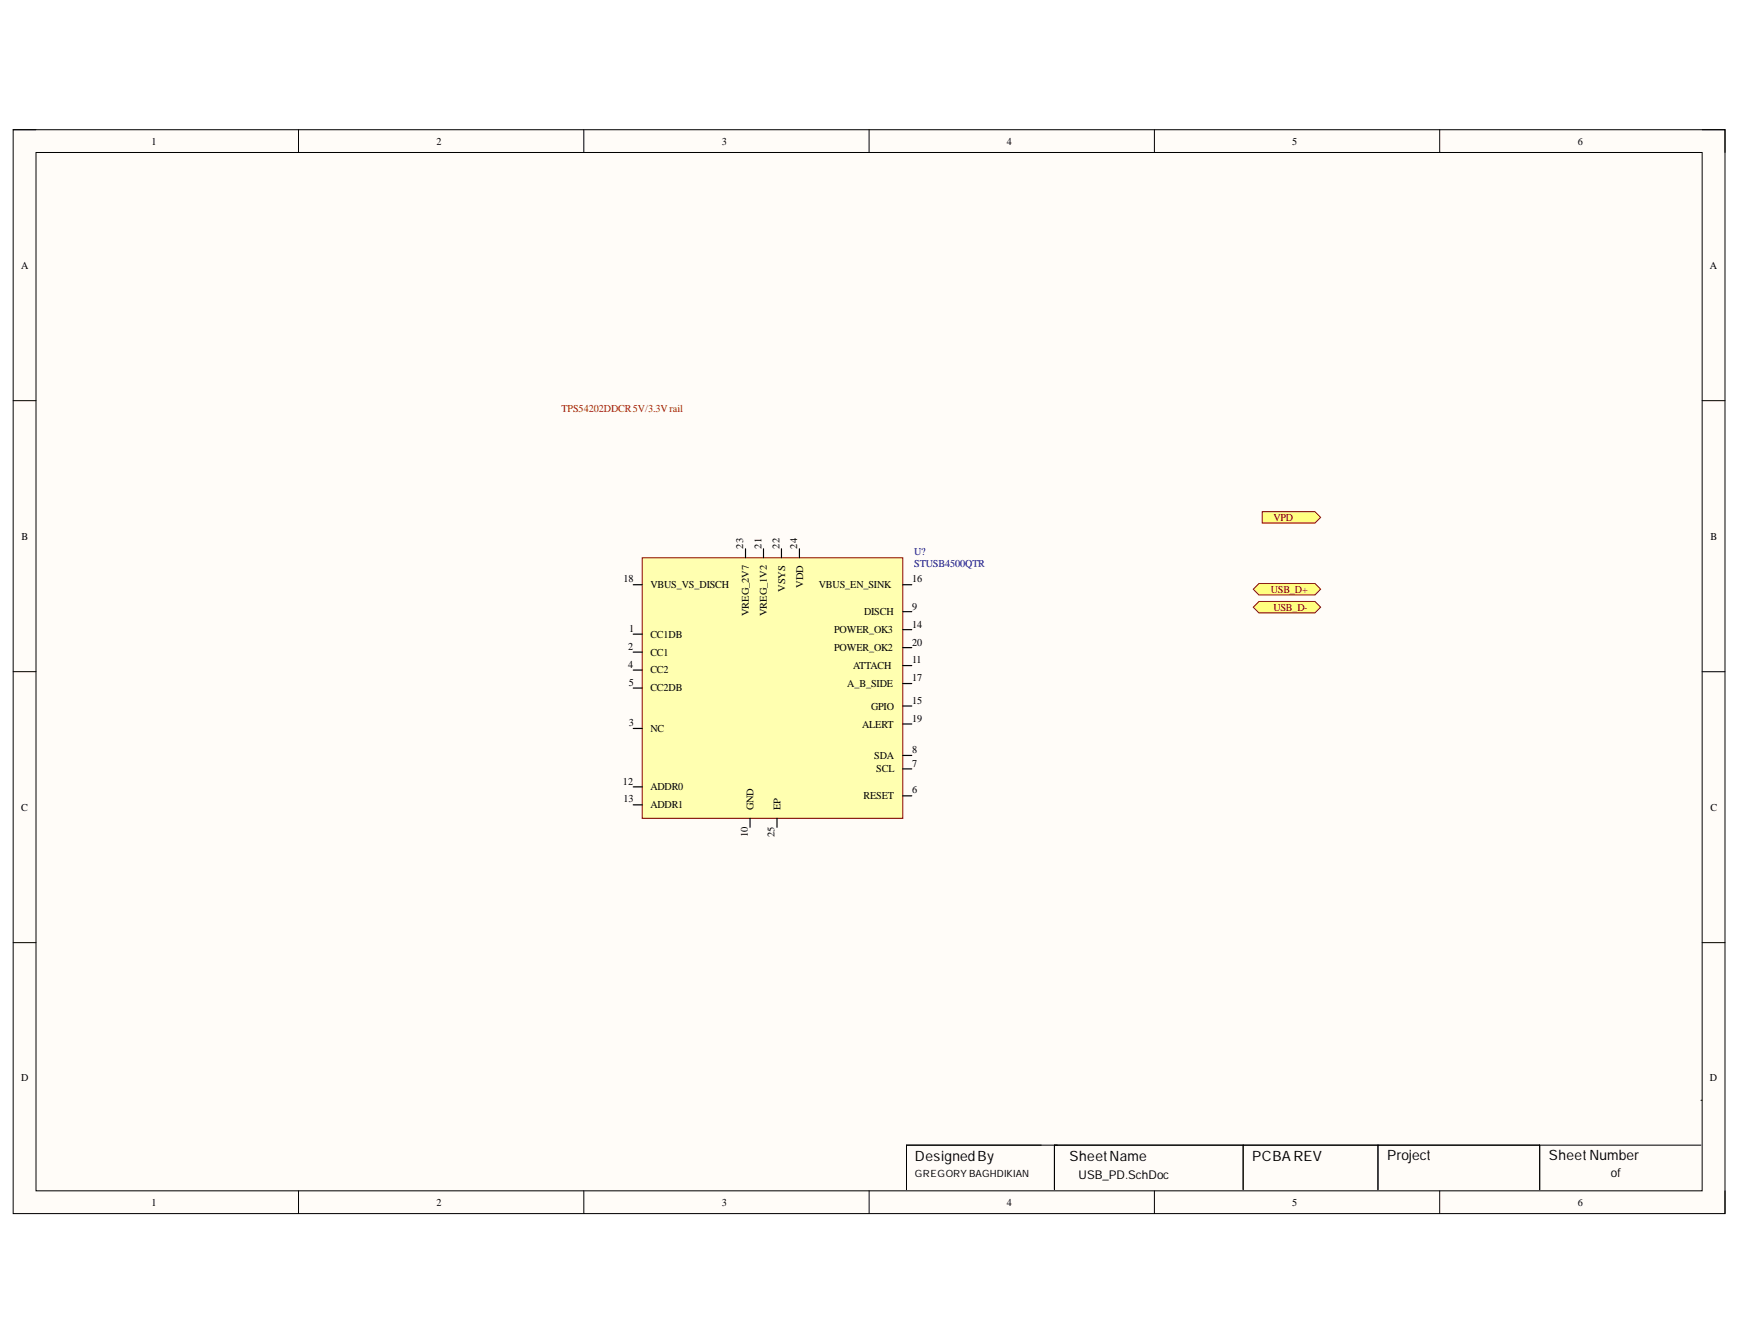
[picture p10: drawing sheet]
<svg xmlns="http://www.w3.org/2000/svg" width="279mm" height="216mm" viewBox="0 0 279 216" stroke-linecap="round" stroke-linejoin="round" font-family="sans-serif">
<path d="M2.1 20.8h275.1v174.2h-275.1z" fill-rule="evenodd" fill="#fffcf8"/>
<path d="M2.1 20.8h275.1v174.2h-275.1z" fill="none" stroke="#000" stroke-width=".16"/>
<path d="M5.8 24.5h267.7v166.8h-267.7z" fill-rule="evenodd" fill="#fffcf8"/>
<g fill="none" stroke="#000" stroke-width=".16">
<path d="M2.1 20.8h3.7M5.8 24.5h267.7v166.8h-267.7zM48 20.8v3.7M93.8 20.8v3.7M139.6 20.8v3.7M185.5 20.8v3.7M231.3 20.8v3.7M273.5 20.8h3.7v3.7M2.1 64.4h3.7M273.5 64.4h3.7M2.1 107.9h3.7M273.5 107.9h3.7"/>
<path d="M2.1 151.4h3.7M273.5 151.4h3.7M273.3 176.7h.1M48 191.3v3.7M93.8 191.3v3.7M139.6 191.3v3.7M169.4 184v7.1M185.5 191.3v3.7M199.7 184v7.1M221.4 184v7.1M231.3 191.3v3.7M247.4 184v7.1"/>
<path d="M273.3 184h-127.7v7.1M277.2 191.3v3.7"/>
</g>
<path d="M103.2 89.6h41.8v41.9h-41.8z" fill-rule="evenodd" fill="#ffffb0"/>
<path d="M103.2 89.6h41.8v41.9h-41.8z" fill="none" stroke="#800000" stroke-width=".16"/>
<g fill="none" stroke="#000" stroke-width=".19">
<path d="M101.7 93.9h1.5M119.8 88.2v1.4M122.7 88.2v1.4M125.6 88.2v1.4M128.4 88.2v1.4M145 98.3h1.5M145 93.9h1.5M101.7 101.9h1.5M101.7 104.8h1.5M101.7 117h1.5M101.7 107.6h1.5M101.7 110.5h1.5"/>
<path d="M145 106.9h1.5M145 101.1h1.5M145 113.4h1.5M145 109.8h1.5M145 116.3h1.5M145 104h1.5M101.7 126.4h1.5M101.7 129.3h1.5M120.5 131.5v1.4M124.8 131.5v1.4M145 127.8h1.5M145 123.5h1.5"/>
<path d="M145 121.4h1.5"/>
</g>
<path d="M202.8 82.2h8.5l.9 .9-.9 .9h-8.5z" fill-rule="evenodd" fill="#ffff80"/>
<path d="M202.8 82.2h8.5l.9 .9-.9 .9h-8.5z" fill="none" stroke="#800000" stroke-width=".16"/>
<path d="M202.3 93.7h9l.9 1-.9 .9h-9l-.9-.9z" fill-rule="evenodd" fill="#ffff80"/>
<path d="M202.3 93.7h9l.9 1-.9 .9h-9l-.9-.9z" fill="none" stroke="#800000" stroke-width=".16"/>
<path d="M202.3 96.6h9l.9 .9-.9 1h-9l-.9-1z" fill-rule="evenodd" fill="#ffff80"/>
<path d="M202.3 96.6h9l.9 .9-.9 1h-9l-.9-1z" fill="none" stroke="#800000" stroke-width=".16"/>
<g font-size="2.3">
<text x="147" y="186.5">DesignedBy</text>
<text x="171.8" y="186.5">SheetName</text>
<text x="201.2" y="186.5">PCBAREV</text>
<text x="222.9" y="186.4">Project</text>
<text x="248.8" y="186.4">SheetNumber</text>
</g>
<g font-size="1.9">
<text x="173.3" y="189.5">USB_PD.SchDoc</text>
<text x="258.8" y="189">of</text>
</g>
<g font-size="1.7">
<text x="24.4" y="23.3">1</text>
<text x="70.1" y="23.3">2</text>
<text x="116" y="23.3">3</text>
<text x="161.8" y="23.3">4</text>
<text x="207.6" y="23.3">5</text>
<text x="253.5" y="23.3">6</text>
<text x="3.4" y="43.1">A</text>
<text x="274.7" y="43.1">A</text>
<text x="3.5" y="86.7">B</text>
<text x="274.8" y="86.7">B</text>
<text x="100.2" y="93.5">18</text>
<text x="104.5" y="94.5">VBUS_VS_DISCH</text>
<text x="131.6" y="94.5">VBUS_EN_SINK</text>
<text x="146.5" y="93.5">16</text>
<text x="101.1" y="101.5">1</text>
<text x="134" y="101.7">POWER_OK3</text>
<text x="138.8" y="98.8">DISCH</text>
<text x="146.5" y="97.9">9</text>
<text x="146.5" y="100.8">14</text>
<text x="100.9" y="104.4">2</text>
<text x="100.9" y="107.2">4</text>
<text x="104.5" y="102.4">CC1DB</text>
<text x="104.5" y="105.3">CC1</text>
<text x="134" y="104.6">POWER_OK2</text>
<text x="137.1" y="107.5">ATTACH</text>
<text x="146.5" y="106.6">11</text>
<text x="146.5" y="103.7">20</text>
<text x="101" y="110.2">5</text>
<text x="104.5" y="108.2">CC2</text>
<text x="104.5" y="111.1">CC2DB</text>
<text x="136.1" y="110.4">A_B_SIDE</text>
<text x="146.5" y="113.1">15</text>
<text x="146.5" y="109.4">17</text>
<text x="101" y="116.6">3</text>
<text x="104.5" y="117.6">NC</text>
<text x="138.5" y="116.9">ALERT</text>
<text x="139.9" y="114">GPIO</text>
<text x="146.5" y="116">19</text>
<text x="140.5" y="121.9">SDA</text>
<text x="140.8" y="124.1">SCL</text>
<text x="146.5" y="123.1">7</text>
<text x="146.5" y="121">8</text>
<text x="3.4" y="130.3">C</text>
<text x="100.1" y="126">12</text>
<text x="100.2" y="128.9">13</text>
<text x="104.5" y="127">ADDR0</text>
<text x="104.5" y="129.8">ADDR1</text>
<text x="138.8" y="128.4">RESET</text>
<text x="146.5" y="127.5">6</text>
<text x="274.8" y="130.3">C</text>
<text x="3.4" y="173.7">D</text>
<text x="274.7" y="173.7">D</text>
<text x="24.4" y="193.7">1</text>
<text x="70.1" y="193.7">2</text>
<text x="116" y="193.7">3</text>
<text x="161.8" y="193.7">4</text>
<text x="207.6" y="193.7">5</text>
<text x="253.5" y="193.7">6</text>
</g>
<text font-size="1.7" fill="#f00" x="90.2" y="66.1">TPS54202DDCR5V/3.3Vrail</text>
<g font-size="1.7" fill="#800000">
<text x="204.6" y="83.6">VPD</text>
<text x="204.2" y="95.2">USB_D+</text>
<text x="204.6" y="98.1">USB_D-</text>
</g>
<g font-size="1.7" fill="#000080">
<text x="146.9" y="89.2">U?</text>
<text x="146.9" y="91.1">STUSB4500QTR</text>
</g>
<g font-size="1.6">
<text x="119.4" y="88.1" transform="rotate(-90 119.4 88.1)">23</text>
<text x="122.3" y="88.1" transform="rotate(-90 122.3 88.1)">21</text>
<text x="125.2" y="88.1" transform="rotate(-90 125.2 88.1)">22</text>
<text x="128.1" y="88.1" transform="rotate(-90 128.1 88.1)">24</text>
<text x="126.2" y="95.1" transform="rotate(-90 126.2 95.1)">VSYS</text>
<text x="129" y="94.4" transform="rotate(-90 129 94.4)">VDD</text>
<text x="120.3" y="99" transform="rotate(-90 120.3 99)">VREG_2V7</text>
<text x="123.2" y="99" transform="rotate(-90 123.2 99)">VREG_1V2</text>
<text x="121.1" y="130.2" transform="rotate(-90 121.1 130.2)">GND</text>
<text x="125.4" y="130.2" transform="rotate(-90 125.4 130.2)">EP</text>
<text x="120.1" y="134.5" transform="rotate(-90 120.1 134.5)">10</text>
<text x="124.5" y="134.5" transform="rotate(-90 124.5 134.5)">25</text>
<text x="147" y="189.1">GREGORY BAGHDIKIAN</text>
</g>
</svg>
